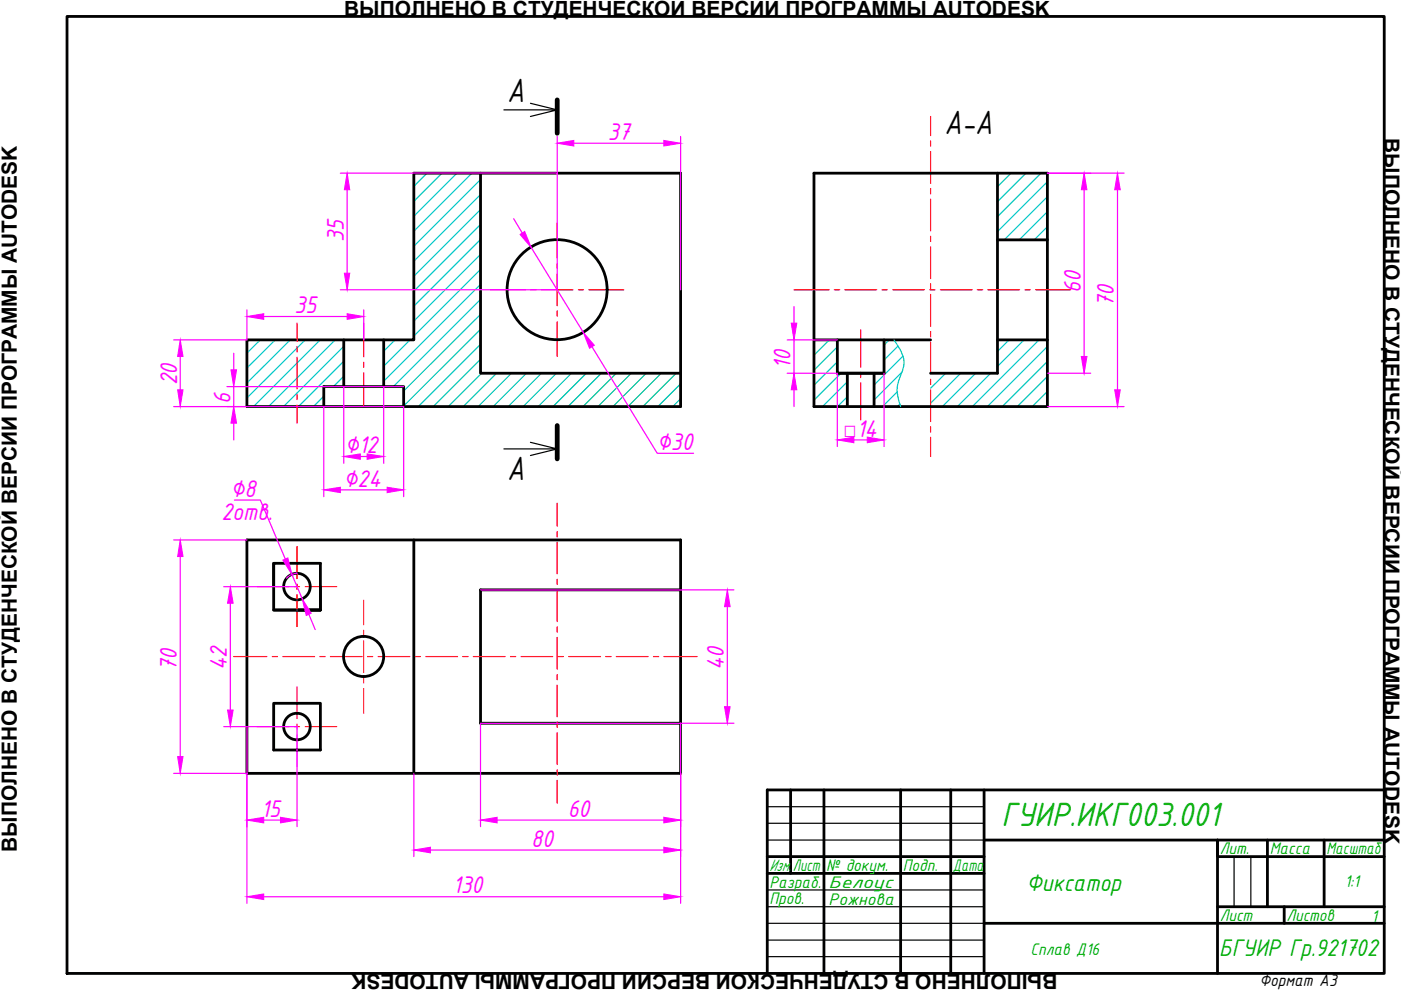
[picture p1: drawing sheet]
<svg xmlns="http://www.w3.org/2000/svg" width="297mm" height="210mm" viewBox="0 0 297 210" stroke-linecap="round" stroke-linejoin="round" font-family="sans-serif">
<!-- layer: 0 -->
<g fill="none" stroke="#000" stroke-width=".59">
<path d="M14.2 3.5h279.3v202.9h-279.3zM101.9 36.7v42.4h42.4M172.6 36.7h49.5v49.5h-49.5zM211.5 36.7v42.4h-14.2M211.5 50.9h10.6M52.4 72.1h35.3v-35.4h56.6v49.5h-91.9zM72.9 72.1v9.9M81.4 72.1v9.9M172.6 72.1h24.7M177.5 72.1v7h9.9v-7M177.5 79.1h9.9M179.6 79.1v7.1"/>
<path d="M185.3 79.1v7.1M211.5 72.1h10.6M68.7 86.2v-4.2h16.9v4.2M52.4 114.5h91.9v49.5h-91.9zM58 119.4v5M87.7 114.5v49.5M58 129.3h9.9h-9.9v-9.9h9.9v9.9M144.3 125.1h-42.4v28.2h42.4M58 149.1h9.9v9.9h-9.9zM167.6 167.5v17.7M174.7 167.5v38.9M191 167.5v38.9"/>
<path d="M201.6 167.5v38.9M208.6 167.5v38.9M208.6 178.1h84.9M268.7 178.1v14.1M280.7 178.1v14.1M293.5 167.5h-130.8v38.9M162.7 181.6h45.9M162.7 185.2h45.9M208.6 195.8h84.9M258.1 192.2h35.4M272.3 192.2v3.6M293.5 181.6h-35.4v-3.5v28.3"/>
<circle cx="118.1" cy="61.4" r="10.6"/>
<circle cx="63" cy="124.4" r="2.82"/>
<circle cx="77.1" cy="139.2" r="4.3"/>
<circle cx="63" cy="154" r="2.82"/>
</g>
<g fill="none" stroke="#000" stroke-width=".25">
<path d="M106.8 23.3h11.3l-5.6 1.4M112.5 21.9l5.6 1.4M112.5 93.8l5.6 1.4h-11.3M118.1 95.2l-5.6 1.4M162.7 171h45.9M162.7 174.6h45.9M162.7 178.1h45.9M162.7 188.7h45.9M162.7 192.2h45.9M162.7 199.3h45.9M162.7 195.8h45.9M261.6 181.6v10.6"/>
<path d="M265.2 181.6v10.6M162.7 202.8h45.9"/>
</g>
<g fill="none" stroke="#f00" stroke-width=".21">
<path d="M63 115.9v6.8M54.5 124.4h6.8M62.4 124.4h1.1M63 123.8v1.1M63 126.1v6.8M64.7 124.4h6.7M77.1 127.2v5.3M77.1 133.6v1.1M77.1 135.9v6.7M54.5 154.1h6.8M62.4 154.1h1.1M63 145.6v6.8"/>
<path d="M63 153.5v1.1M63 155.8v6.8M64.7 154.1h6.7M77.1 143.7v1.1M77.1 146v5.2"/>
</g>
<g fill="none" stroke="#f00" stroke-width=".25">
<path d="M197.3 24.7v4.1M197.3 29.9v1.1M197.3 32.1v6.8M197.3 40v1.1M118.1 47.3v7.4M118.1 55.9v1.1M118.1 58.1v6.7M197.3 42.2v6.8M197.3 50.1v1.1M197.3 52.3v6.8M63 68.5v3.9M63 73.5v1.1"/>
<path d="M63 75.7v6.8M77.1 68.5v7.2M77.1 76.8v1.1M77.1 79.1v7.1M104 61.4h7.4M112.5 61.4h1.2M114.8 61.4h6.7M118.1 65.9v1.2M118.1 68.2v7.4M122.6 61.4h1.1M124.9 61.4h7.4M168.3 61.4h7.5"/>
<path d="M176.9 61.4h1.1M179.1 61.4h6.8M182.5 69.9v7.9M182.5 78.9v1.2M187 61.4h1.1M189.3 61.4h6.7M197.1 61.4h1.1M197.3 60.2v1.1M197.3 62.4v6.8M197.3 70.3v1.1M197.3 72.5v6.8M199.4 61.4h6.7"/>
<path d="M207.2 61.4h1.2M209.5 61.4h6.7M217.3 61.4h1.1M219.6 61.4h7.4M63 83.6v1.1M63 85.9v3.8M182.5 81.2v7.8M197.3 80.4v1.1M197.3 82.6v6.8M197.3 90.5v1.1M197.3 92.7v4.1M118.1 106.7v4.9"/>
<path d="M118.1 112.7v1.1M118.1 114.9v6.8M49.6 139.2h7M57.7 139.2h1.1M60 139.2h6.7M67.8 139.2h1.1M70 139.2h6.8M77.9 139.2h1.1M80.2 139.2h6.7M88 139.2h1.1M90.3 139.2h6.7M98.1 139.2h1.2"/>
<path d="M100.4 139.2h6.7M108.2 139.2h1.1M110.5 139.2h6.7M118.1 122.8v1.1M118.1 125.1v6.7M118.1 132.9v1.1M118.1 135.1v6.8M118.3 139.2h1.2M120.6 139.2h6.7M128.4 139.2h1.2M130.7 139.2h6.7M138.5 139.2h1.1"/>
<path d="M140.8 139.2h7M118.1 143v1.1M118.1 145.3v6.7M118.1 153.1v1.1M118.1 155.3v6.8M118.1 163.2v1.2M118.1 165.5v4.8"/>
</g>
<g fill="none" stroke="#00c7c7" stroke-width=".25">
<path d="M90.5 36.7l-2.8 2.8M93.7 36.7l-6 6M96.9 36.7l-9.2 9.2M100.1 36.7l-12.4 12.3M101.9 38.1l-14.2 14.1M101.9 36.7v2.1M101.9 39.9v4.2M214.4 36.7l-2.9 2.9M217.5 36.7l-6 6.1M220.7 36.7l-9.2 9.2M222.1 38.5l-10.6 10.6M101.9 41.2l-14.2 14.2"/>
<path d="M101.9 44.4l-14.2 14.2M101.9 47.6l-14.2 14.1M101.9 50.8l-14.2 14.1M101.9 53.9l-14.2 14.2M101.9 57.1l-14.2 14.2M101.9 45.2v4.3M101.9 50.5v4.3M101.9 55.8v4.2M222.1 41.7l-9.2 9.2M222.1 44.9l-6 6M222.1 48.1l-2.8 2.8M55.2 72.1l-2.8 2.8"/>
<path d="M58.4 72.1l-6 5.9M61.5 72.1l-9.1 9.1M64.7 72.1l-12.3 12.3M67.9 72.1l-14.2 14.1M71.1 72.1l-14.2 14.1M72.9 73.4l-12.8 12.8M72.9 76.6l-9.6 9.6M72.9 79.8l-2.2 2.2M83.8 72.1l-2.4 2.4M86.9 72.1l-5.5 5.6M101.9 60.3l-20.5 20.5M101.9 63.5l-18.5 18.5"/>
<path d="M101.9 66.6l-16.3 16.3M101.9 69.8l-16.3 16.3M101.9 73l-13.2 13.2M101.9 76.2l-10.1 10M101.9 77v2.1h2.1M101.9 61.1v4.2M101.9 66.4v4.3M101.9 71.7v4.3M102.1 79.1l-7.1 7.1M105.1 79.1h4.2M105.3 79.1l-7.1 7.1M108.4 79.1l-7 7.1"/>
<path d="M110.3 79.1h4.3M111.6 79.1l-7.1 7.1M114.8 79.1l-7.1 7.1M115.6 79.1h4.3M118 79.1l-7.1 7.1M121 79.1h4.2M121.1 79.1l-7 7.1M124.3 79.1l-7.1 7.1M126.3 79.1h4.2M127.5 79.1l-7.1 7.1M130.7 79.1l-7.1 7.1M131.6 79.1h4.2"/>
<path d="M133.8 79.1l-7 7.1M136.8 79.1h4.3M137 79.1l-7.1 7.1M140.2 79.1l-7.1 7.1M142.2 79.1h2.1M143.4 79.1l-7.1 7.1M172.7 72.1l-.1 .1M175.8 72.1l-3.2 3.2M177.5 73.5l-4.9 5M177.5 76.7l-4.9 5M178.3 79.1l-5.7 5.8M188.5 72.1l-1.1 1.1"/>
<path d="M189.6 72.1l1.4 2.4 .7 2-.2 1.4-1.1 3.3-.2 1.3 .1 1.4 .7 2.3M190.4 73.4l-3 2.9M191.2 78.9l-5.9 5.9M191.5 75.5l-6.2 6.1M197.3 79.1h.1M200.5 79.1l-3.2 3.2M203.7 79.1l-6.4 6.4M206.9 79.1l-7.1 7.1M210 79.1l-7 7.1M213.9 72.1l-2.4 2.4M217.1 72.1l-5.6 5.6M220.3 72.1l-14.2 14.1"/>
<path d="M222.1 73.5l-12.8 12.7M222.1 76.6l-9.6 9.6M222.1 79.8l-6.4 6.4M68.7 84l-2.3 2.2M68.7 82v4.2M85.6 82v4.2M144.3 81.4l-4.8 4.8M144.3 84.6l-1.7 1.6M179.6 81l-5.2 5.2M179.6 84.1l-2 2.1M190.2 83.1l-3.1 3.1M190.8 85.7l-.5 .5"/>
<path d="M222.1 83l-3.3 3.2M222.1 86.2h-.1"/>
</g>
<g fill="none" stroke="#f0f" stroke-width=".25">
<path d="M72.2 36.7h45.9M118.1 28.9v32.5h-45.9M121.7 30.4h19M144.3 28.9v32.5M222.1 36.7h16.2M73.6 40.2v17.7M108.9 46.4l1.8 3M112.6 52.4l11.1 18.1M229.9 40.2v35.4M236.9 40.2v42.4M38.2 75.6v7M49.6 74.9v3.5"/>
<path d="M52.4 65.7v6.4h-15.6M55.9 67.1h17.7M77.1 65.7v6.4M125.5 73.5l13.8 22.6h7.8M166.9 72.1h10.6M166.9 79.1h10.6v15.6M168.3 65v3.5M168.3 72.1v7M187.4 79.1v15.6M222.1 79.1h9.2M36.8 86.2h48.8v19.1M48.1 82h37.5"/>
<path d="M49.6 82v4.2M49.6 89.7v3.6M68.7 86.2v19.1M72.9 82v16.2M76.4 96.8h1.4M81.4 82v16.2M168.3 82.6v3.6M181 93.3h2.9M222.1 86.2h16.2M36.8 114.5h15.6M38.2 118v42.4M49.7 106h5.5l5.3 12.5"/>
<path d="M72.2 103.9h9.9M47.4 124.4h15.6M48.8 127.9v22.7M61.9 121.8l2.2 5.2M63 121.6a2.82 2.82 0 0 0-2.2 1M65.5 130.2l1.3 3.3M101.9 125.1h53.7M154.2 128.6v21.2M47.4 154.1h15.6v21.2M52.4 154.1v37.4M144.3 153.3v38.2M155.6 153.3h-53.7v22"/>
<path d="M36.8 164h15.6M55.9 173.9h3.6M87.7 164v17.6M105.4 173.9h35.3M55.9 190.1h84.8M91.3 180.2h49.4"/>
</g>
<g fill="#f0f" stroke="#f0f" stroke-width=".21">
<path d="M52.4 190.1l3.5-.6v1.2z"/>
<path d="M140.7 189.5l3.6 .6-3.6 .6z"/>
<path d="M48.8 124.4l.6 3.5h-1.2z"/>
<path d="M48.2 150.6h1.2l-.6 3.5z"/>
<path d="M38.2 114.5l.6 3.5h-1.1z"/>
<path d="M37.7 160.4h1.1l-.6 3.6z"/>
<path d="M64.1 127l1.9 3-1.1 .5z"/>
<path d="M60 118.8l1-.5 .9 3.5z"/>
<path d="M153.6 149.8h1.2l-.6 3.5z"/>
<path d="M154.2 125.1l.6 3.5h-1.2z"/>
<path d="M49 78.4h1.2l-.6 3.6z"/>
<path d="M49.6 86.2l.6 3.5h-1.2z"/>
<path d="M38.2 72.1l.6 3.5h-1.1z"/>
<path d="M37.7 82.6h1.1l-.6 3.6z"/>
<path d="M59.5 173.3l3.5 .6-3.5 .6z"/>
<path d="M52.4 173.9l3.5-.6v1.2z"/>
<path d="M73 57.9h1.2l-.6 3.5z"/>
<path d="M73.6 36.7l.6 3.5h-1.2z"/>
<path d="M118.1 30.4l3.6-.6v1.2z"/>
<path d="M140.7 29.8l3.6 .6-3.6 .6z"/>
<path d="M229.3 75.6h1.1l-.5 3.5z"/>
<path d="M229.9 36.7l.5 3.5h-1.1z"/>
<path d="M236.3 82.6h1.2l-.6 3.6z"/>
<path d="M236.9 36.7l.6 3.5h-1.2z"/>
<path d="M110.3 49.7l.9-.6 1.4 3.3z"/>
<path d="M123.7 70.5l2.3 2.7-1 .6z"/>
<path d="M168.3 79.1l.6 3.5h-1.1z"/>
<path d="M167.8 68.5h1.1l-.6 3.6z"/>
<path d="M177.5 93.3l3.5-.6v1.2z"/>
<path d="M183.9 92.7l3.5 .6-3.5 .6z"/>
<path d="M87.7 180.2l3.6-.6v1.2z"/>
<path d="M140.7 179.6l3.6 .6-3.6 .6z"/>
<path d="M73.6 66.5l3.5 .6-3.5 .6z"/>
<path d="M52.4 67.1l3.5-.6v1.2z"/>
<path d="M68.7 103.9l3.5-.6v1.2z"/>
<path d="M82.1 103.3l3.5 .6-3.5 .6z"/>
<path d="M101.9 173.9l3.5-.6v1.2z"/>
<path d="M140.7 173.3l3.6 .6-3.6 .6z"/>
<path d="M72.9 96.8l3.5-.6v1.2z"/>
<path d="M77.8 96.2l3.6 .6-3.6 .6z"/>
</g>
<!-- layer: 0 -->
<path d="M118.1 21.2v7.1M118.1 90.2v7.1" fill="none" stroke="#000" stroke-width="1"/>
<g font-size="7.7">
<text x="107.6" y="21.6">A</text>
<text x="200.2" y="28.3">А-А</text>
<text x="107.6" y="101.9">A</text>
</g>
<text font-size="7.7" fill="#00ad00" x="212.4" y="175.1">ГУИР.ИКГ003.001</text>
<g font-size="5.5" fill="#f0f">
<text x="128.8" y="29.6">37</text>
<text x="72.9" y="51.4" transform="rotate(-90 72.9 51.4)">35</text>
<text x="229.1" y="62" transform="rotate(-90 229.1 62)">60</text>
<text x="236.2" y="65.1" transform="rotate(-90 236.2 65.1)">70</text>
<text x="62.5" y="66.4">35</text>
<text x="37.5" y="81.7" transform="rotate(-90 37.5 81.7)">20</text>
<text x="167.6" y="78.2" transform="rotate(-90 167.6 78.2)">10</text>
<text x="48.8" y="85.6" transform="rotate(-90 48.8 85.6)">6</text>
<text x="139.3" y="95.4">∅30</text>
<text x="73.1" y="96.1">∅12</text>
<text x="48.9" y="105.3">∅8</text>
<text x="72.8" y="103.2">∅24</text>
<text x="46.9" y="110.2">2отв.</text>
<text x="37.5" y="142.2" transform="rotate(-90 37.5 142.2)">70</text>
<text x="48.1" y="142.1" transform="rotate(-90 48.1 142.1)">42</text>
<text x="153.5" y="142.1" transform="rotate(-90 153.5 142.1)">40</text>
<text x="55.4" y="173.2">15</text>
<text x="120.4" y="173.2">60</text>
<text x="112.6" y="179.5">80</text>
<text x="96" y="189.4">130</text>
</g>
<g font-size="5.5" fill="#00ad00">
<text x="217.6" y="188.9">Фиксатор</text>
<text x="258.5" y="202.7">БГУИР Гр.921702</text>
</g>
<text font-size="5.1" fill="#f0f" x="178.8" y="92.6">□14</text>
<g font-size="4.4">
<text x="73" y="3.4">ВЫПОЛНЕНО В СТУДЕНЧЕСКОЙ ВЕРСИИ ПРОГРАММЫ AUTODESK</text>
<text x="293.6" y="29.3" transform="rotate(90 293.6 29.3)">ВЫПОЛНЕНО В СТУДЕНЧЕСКОЙ ВЕРСИИ ПРОГРАММЫ AUTODESK</text>
<text x="3.6" y="180.6" transform="rotate(-90 3.6 180.6)">ВЫПОЛНЕНО В СТУДЕНЧЕСКОЙ ВЕРСИИ ПРОГРАММЫ AUTODESK</text>
<text x="224.2" y="206.4" transform="rotate(180 224.2 206.4)">ВЫПОЛНЕНО В СТУДЕНЧЕСКОЙ ВЕРСИИ ПРОГРАММЫ AUTODESK</text>
</g>
<g font-size="3.8" fill="#00ad00">
<text x="163.1" y="184.7">Изм.</text>
<text x="168.1" y="184.7">Лист</text>
<text x="175.2" y="184.7">№ докум.</text>
<text x="191.4" y="184.7">Подп.</text>
<text x="202" y="184.7">Дата</text>
<text x="258.6" y="181.2">Лит.</text>
<text x="269.2" y="181.2">Масса</text>
<text x="281.2" y="181.2">Масштаб</text>
<text x="163.1" y="188.2">Разраб.</text>
<text x="163.1" y="191.7">Пров.</text>
<text x="175.7" y="191.9">Рожнова</text>
<text x="175.7" y="188.3">Белоус</text>
<text x="285.1" y="188">1:1</text>
<text x="258.6" y="195.3">Лист</text>
<text x="272.7" y="195.3">Листов</text>
<text x="290.8" y="195.4">1</text>
<text x="218.5" y="202.6">Сплав Д16</text>
</g>
<text font-size="3.8" x="267" y="209.1">Формат А3</text>
</svg>
